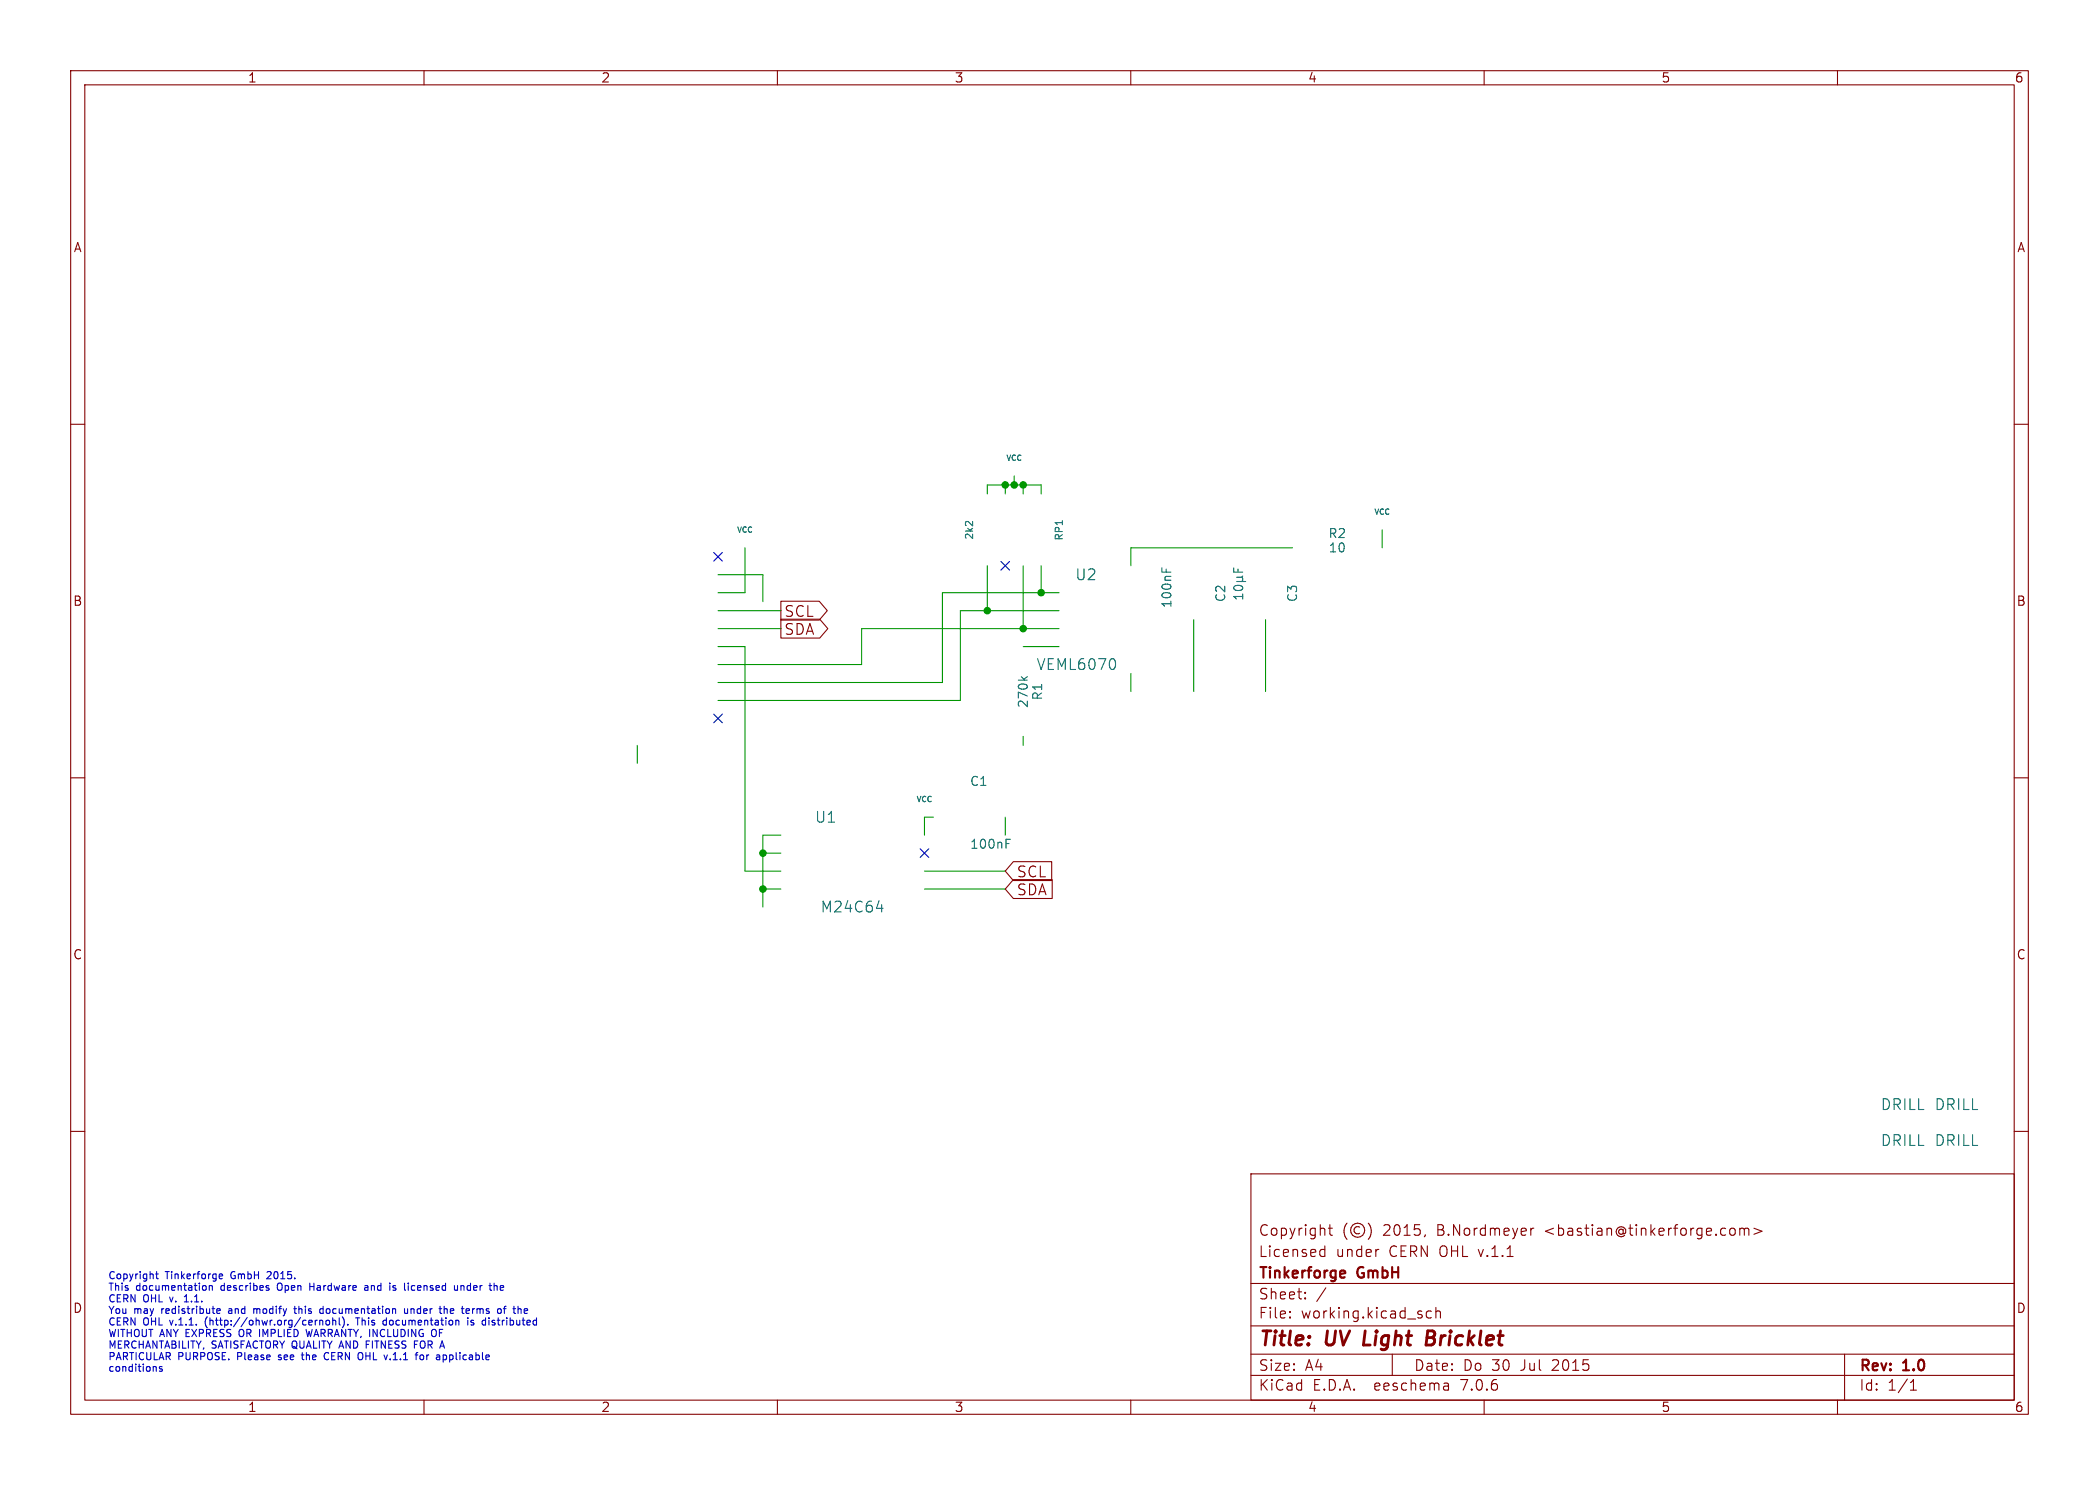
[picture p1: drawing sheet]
<svg xmlns="http://www.w3.org/2000/svg" width="297mm" height="210mm" viewBox="0 0 297 210" stroke-linecap="round" stroke-linejoin="round" font-family="sans-serif">
<g fill="none" stroke="#840000" stroke-width=".15">
<path d="M10 10h277v190h-277zM12 12h273v186h-273zM60 10v2M110 10v2M160 10v2M210 10v2M260 10v2M10 60h2M285 60h2M110.5 87.6h5.5l1.1 1.3-1.1 1.3h-5.5zM110.5 85h5.4l1.2 1.4-1.2 1.3h-5.4zM10 110h2"/>
<path d="M285 110h2M143.4 121.9h5.4v2.6h-5.4l-1.2-1.3zM143.4 124.4h5.5v2.7h-5.5l-1.2-1.4zM10 160h2M285 160h2M177 166h108v32h-108zM186.9 177.6l.1 .1 .5-.1M186.9 176.8l.1-.1 .5 .1M187.5 176.2v1.5M188 173.7h.5M188.2 173.2v1.3v.1l.3 .1M190.6 173a1.72 1.72 0 0 0 0 2.3"/>
<path d="M192.4 173.6a.52 .52 0 0 0-.8 .4 .52 .52 0 0 0 .8 .4M193.6 173a1.72 1.72 0 0 1 0 2.3M195 176.7h.1M201.7 174.6l-.2 .3M216.6 173.7v1M217 173.7l-.3 .1-.1 .2M245 173.7a.41 .41 0 0 1 .5 .3v.4a.41 .41 0 0 1-.5 .3M246.2 173.8a.37 .37 0 0 1 .6 .1M246.2 173.7v1M246.8 173.9l.2-.2 .4 .1 .1 .9M246.8 173.9v.8M248.2 173.7l1.1 .4-1.1 .5"/>
<path d="M60 198v2M110 198v2M160 198v2M177 194.5h108M177 191.5h108M177 187.5h108M177 181.5h108M182.5 186.3h.1l-.1 .1M182.5 186.3v.1M182.5 185.5v.1M182.5 185.5h.1l-.1 .1M184.7 183.6v.1"/>
<path d="M184.7 183.6h-.1l.1 .1M184.7 182.8v.1M184.7 182.8h-.1l.1 .1M187.6 182.1l-1.3 2M197 191.5v3M202.5 185.5l-.4-.1-.3 .3v.4l.2 .2 .1 .1 .4-.1M203.2 185.5a.37 .37 0 0 1 .6 .1v.8M203.2 184.9v1.5M204.9 195.7l.1 .9M205 196.5l-.2 .1M205 196h-.2M210 198v2"/>
<path d="M260 198v2M261 191.5v6.5M270.3 196.6h.9M270.3 195.5l.4-.4v1.5"/>
<circle cx="192.1" cy="174" r="1"/>
</g>
<path d="M201.9 189.2h.7M202.6 189.2l.2 .1M202.7 188.2h-.7l-.2 2h.7l.2-.1M202.8 189.1l-.2 .1" fill="none" stroke="#840000" stroke-width=".4"/>
<path d="M190.1 179.7l.2 .1v.2l-.7 .2M190.3 180.6l-.2 .1" fill="none" stroke="#840000" stroke-width=".3"/>
<g fill="none" stroke="#0000c2" stroke-width=".15">
<path d="M22.2 179.8v.9l.2 .1M37.8 179.9h.1M22 193.3l.1 .1v.5M22 180.2h.4M22.9 193.3h-.2l-.2 .1 .1 .1 .3 .1v.3h-.4M26.1 184.1h.6M26.3 183.2l-.2 .2M28.8 181.8h.3l.1 .2-.1 .4-.3 .1M29.1 186.7v.6M29.6 181.9l.2-.1h.2v.7M29.6 181.8v.7M30.7 185.4l.5-.1-.1-.2h-.3l-.1 .1v.5h.4"/>
<path d="M31 180.3l.2-.1h.2l.1 .1v.1l-.5 .1M31 180.7l.2 .1h.3M32.4 185.4v.3M33.9 188.1v.8M35.9 185.1v.6M36.2 185.1l-.3 .1M37.9 182.1l.2 .2-.2 .2M37.9 181.8h.1M38.3 180.3l-.6 .5h.7M39.3 181.6v.7M39.4 192.2l.1 .1M39.4 191.7v.2"/>
<path d="M41.6 185.1h.3M41.7 184.7v.9l.2 .1M42.6 191.6h.4M42.8 191.3v.8l.2 .2M43.3 188l.2 1 .2-.7 .2 .7M43.8 181.5v1M43.8 181.9h.6M45.2 185.6l.2 .1h.3M45.2 186.7v.7M45.2 186.8l.2-.1 .2 .1 .1 .6M45.7 185.1h-.3l-.2 .2M45.7 184.7v1"/>
<path d="M46.1 191.3a.5 .5 0 0 0-.2 .7 .5 .5 0 0 0 .5 .2M46.2 186.8l.2-.1 .2 .2v.3l-.2 .2-.2-.1-.1-.1zM47.1 186.8l.1-.1 .3 .1v.6M47.1 186.4v1M48 186.4v.8l.1 .2M48.5 186.3a1.19 1.19 0 0 1 0 1.4M49.2 187.3v.1M50.6 186.4v1M51.2 191.3a.72 .72 0 0 1 0 .9M51.6 181.8h.4l.1 .7M51.8 190.1h.4M52.1 182l-.4 .1-.1 .1 .1 .3 .4-.1"/>
<path d="M54.2 187.3l.2 .1 .3-.1M54.7 186.8l-.3-.1-.2 .1M54.7 186.4v1M55.6 182.4h.4M56 181.8h-.3l-.1 .1v.2l.4 .1M57.2 185.1l.1 .6h.2h.2M57.7 185.1v.6M57.8 181.5v.1M58.2 185.1v.6M58.3 181.8l-.1 .2 .1 .4M58.3 185.1l-.1 .1M58.6 190.1h.4"/>
<path d="M59.5 191.7l.3-.1 .1 .2v.3l-.1 .2-.3-.1-.1-.1zM61.6 188.1a.72 .72 0 0 1 0 .9M62.7 191.7l.3-.1 .2 .2-.1 .4h-.4M62.9 185.2l.1-.1h.2l.1 .6M62.9 184.7v1M64.3 181.8l.1 .6 .2 .1 .1-.1M64.7 181.8v.7M64.8 186.7l.1 .2v.5M65.2 181.8v.7M65.6 181.8h-.2l-.2 .1M66.2 186.4v.1M66.2 186.7v.7"/>
<path d="M66.3 185.1l.1 .2-.5 .1M66.4 185.7h-.1M66.6 187.3h.4M66.9 185.1v.6M66.9 185.2v.1M67 186.8l-.2-.1-.2 .2 .1 .1 .3 .1M69.2 186.4v.1M69.2 186.7v.7M70.1 181.8l.2 .1v.6M70.8 181.8v.6M71.2 185.1h.4M71.3 182l-.5 .1"/>
<path d="M71.6 184.7l-.2 .2v.8M74.2 185.7h.4M74.2 185.1h.3l.2 .2-.5 .1"/>
</g>
<g fill="none" stroke="#009600" stroke-width=".15">
<path d="M105.4 77.5v6.3h-3.8M139.7 69.9v-1.3h7.6v1.3M142.2 68.6v1.3M143.5 67.3v1.3M144.8 68.6v1.3M182.9 77.5h-22.9v2.5M195.6 74.9v2.6M101.6 88.9h8.9M101.6 81.3h6.3v3.8M101.6 86.4h8.9M101.6 91.4h3.8v31.8h5.1M139.7 80v6.4"/>
<path d="M144.8 80v8.9M144.8 91.4h5.1M147.3 80v3.8M149.9 88.9h-28v5.1h-20.3M149.9 86.4h-14v12.7h-34.3M149.9 83.8h-16.6v12.7h-31.7M160 95.3v2.5M168.9 87.6v10.2M179.1 87.6v10.2M90.2 105.4v2.6M110.5 118.1h-2.6v10.2M132.1 115.6h-1.3v2.5"/>
<path d="M142.2 115.6v2.5M144.8 104.1v1.3M107.9 125.7h2.6M107.9 120.7h2.6M130.8 125.7h11.4M130.8 123.2h11.4"/>
</g>
<path d="M101 78.1l1.2 1.2M102.2 78.1l-1.2 1.2M141.6 79.4l1.2 1.2M142.8 79.4l-1.2 1.2M101 101l1.2 1.2M102.2 101l-1.2 1.2M130.2 120l1.2 1.3M131.4 120l-1.2 1.3" fill="none" stroke="#000084" stroke-width=".15"/>
<g fill="none" stroke="#006464" stroke-width=".15">
<path d="M144.5 95.7l.5 .5M145.4 95.7l-.5 .4M157.7 93.3a1.28 1.28 0 0 1 0 1.2M164.4 80.3v.6M165 80.5v.4M174.6 80.3v.6h1.2M174.7 82.9a.69 .69 0 0 1 1.1 .3 .79 .79 0 0 1-1.2 0zM175 82.2h1.3M175 81.6h.7M175.2 80.5v.4M175.7 81.6l.1 .2v.3l-.1 .1M175.8 84v.7"/>
<path d="M175.8 84.4h-1.2l.3 .3M175.8 81.5l-.1 .1M142.4 119.3h.4M142.4 118.7h.6M124 128.5h1M124.8 128v1"/>
</g>
<g fill="#009600" stroke="#009600" stroke-width=".15">
<circle cx="139.7" cy="86.4" r=".46"/>
<circle cx="144.8" cy="88.9" r=".46"/>
<circle cx="142.2" cy="68.6" r=".46"/>
<circle cx="143.5" cy="68.6" r=".46"/>
<circle cx="107.9" cy="125.7" r=".46"/>
<circle cx="107.9" cy="120.7" r=".46"/>
<circle cx="147.3" cy="83.8" r=".46"/>
<circle cx="144.8" cy="68.6" r=".46"/>
</g>
<g font-size="2.8" fill="#840000">
<text x="178" y="190.9">Title:</text>
<text x="187.7" y="190.9">UV Light</text>
<text x="203.4" y="190.9">Bricklet</text>
</g>
<g font-size="2.1" fill="#006464">
<text x="152.1" y="82.3">U2</text>
<text x="146.6" y="95">VEML6070</text>
<text x="115.2" y="116.6">U1</text>
<text x="116" y="129.3">M24C64</text>
<text x="266" y="157.2">DRILL</text>
<text x="273.7" y="157.2">DRILL</text>
<text x="266" y="162.3">DRILL</text>
<text x="273.7" y="162.3">DRILL</text>
</g>
<g font-size="2.1" fill="#840000">
<text x="110.9" y="90">SDA</text>
<text x="110.9" y="87.5">SCL</text>
<text x="143.8" y="124.3">SCL</text>
<text x="143.8" y="126.8">SDA</text>
<text x="178" y="178">Licensed</text>
<text x="178" y="175">Copyright</text>
<text x="189" y="178">under</text>
<text x="195.7" y="175">2015,</text>
<text x="196.6" y="178">CERN OHL v.1.1</text>
<text x="203.5" y="175">B.Nordmeyer</text>
<text x="218.8" y="175">&lt;bastian@tinkerforge.com&gt;</text>
<text x="178" y="184">Sheet:</text>
<text x="178" y="181.2">Tinkerforge</text>
<text x="192.2" y="181.2">GmbH</text>
<text x="178" y="186.7">File:</text>
<text x="184.1" y="186.7">working.kicad_sch</text>
<text x="178" y="196.9">KiCad</text>
<text x="178" y="194.1">Size:</text>
<text x="184.7" y="194.1">A4</text>
<text x="185.7" y="196.9">E.D.A.</text>
<text x="194.6" y="196.9">eeschema</text>
<text x="200" y="194.1">Date:</text>
<text x="207" y="196.9">7.0.6</text>
<text x="207" y="194.1">Do</text>
<text x="211.2" y="194.1">30</text>
<text x="215.3" y="194.1">Jul</text>
<text x="219.9" y="194.1">2015</text>
<text x="263" y="194.3">Rev:</text>
<text x="263" y="196.9">Id:</text>
<text x="267.1" y="196.9">1/1</text>
<text x="269.4" y="194.3">1.0</text>
</g>
<g font-size="1.8" fill="#840000">
<text x="35" y="11.9">1</text>
<text x="85" y="11.9">2</text>
<text x="135" y="11.9">3</text>
<text x="185" y="11.9">4</text>
<text x="235" y="11.9">5</text>
<text x="285" y="11.9">6</text>
<text x="10.3" y="35.9">A</text>
<text x="285.3" y="35.9">A</text>
<text x="10.3" y="85.9">B</text>
<text x="285.3" y="85.9">B</text>
<text x="10.3" y="135.9">C</text>
<text x="285.3" y="135.9">C</text>
<text x="10.3" y="185.9">D</text>
<text x="285.3" y="185.9">D</text>
<text x="35" y="199.9">1</text>
<text x="85" y="199.9">2</text>
<text x="135" y="199.9">3</text>
<text x="185" y="199.9">4</text>
<text x="235" y="199.9">5</text>
<text x="285" y="199.9">6</text>
</g>
<g font-size="1.8" fill="#006464">
<text x="187.9" y="76.3">R2</text>
<text x="187.9" y="78.3">10</text>
<text x="166" y="86.1" transform="rotate(-90 166 86.1)">100nF</text>
<text x="173.6" y="85.2" transform="rotate(-90 173.6 85.2)">C2</text>
<text x="183.7" y="85.2" transform="rotate(-90 183.7 85.2)">C3</text>
<text x="145.6" y="100.2" transform="rotate(-90 145.6 100.2)">270k</text>
<text x="147.7" y="99.1" transform="rotate(-90 147.7 99.1)">R1</text>
<text x="137.2" y="111.4">C1</text>
<text x="137.2" y="120.2">100nF</text>
</g>
<g font-size="1.4" fill="#006464">
<text x="137.9" y="76.4" transform="rotate(-90 137.9 76.4)">2k2</text>
<text x="150.6" y="76.6" transform="rotate(-90 150.6 76.6)">RP1</text>
</g>
<g font-size="1.4" fill="#0000c2">
<text x="15.2" y="181">Copyright</text>
<text x="15.2" y="182.6">This</text>
<text x="15.2" y="184.2">CERN</text>
<text x="15.2" y="185.9">You</text>
<text x="19" y="185.9">may</text>
<text x="19.3" y="182.6">documentation</text>
<text x="20.3" y="184.2">OHL</text>
<text x="23.1" y="185.9">redistribute</text>
<text x="23.4" y="181">Tinkerforge</text>
<text x="24.3" y="184.2">v.</text>
<text x="26.5" y="184.2">1.1.</text>
<text x="31.5" y="182.6">describes</text>
<text x="32.8" y="185.9">and</text>
<text x="32.9" y="181">GmbH</text>
<text x="36.6" y="185.9">modify</text>
<text x="38.3" y="181">2015.</text>
<text x="39.7" y="182.6">Open</text>
<text x="42.6" y="185.9">this</text>
<text x="44.5" y="182.6">Hardware</text>
<text x="46.5" y="185.9">documentation</text>
<text x="52.6" y="182.6">and</text>
<text x="56.3" y="182.6">is</text>
<text x="58.7" y="182.6">licensed</text>
<text x="58.7" y="185.9">under</text>
<text x="64" y="185.9">the</text>
<text x="66" y="182.6">under</text>
<text x="67.4" y="185.9">terms</text>
<text x="71.3" y="182.6">the</text>
<text x="72.6" y="185.9">of</text>
<text x="15.2" y="187.5">CERN</text>
<text x="15.2" y="189.2">WITHOUT ANY EXPRESS</text>
<text x="15.2" y="190.8">MERCHANTABILITY,</text>
<text x="20.3" y="187.5">OHL</text>
<text x="24.3" y="187.5">v.1.1.</text>
<text x="29.5" y="187.5">(http://ohwr.org/cernohl).</text>
<text x="30" y="190.8">SATISFACTORY QUALITY AND</text>
<text x="34.3" y="189.2">OR IMPLIED</text>
<text x="44.3" y="189.2">WARRANTY, INCLUDING</text>
<text x="51.1" y="187.5">This</text>
<text x="52.5" y="190.8">FITNESS</text>
<text x="55.2" y="187.5">documentation</text>
<text x="59.6" y="190.8">FOR</text>
<text x="62.5" y="189.2">OF</text>
<text x="67.4" y="187.5">is</text>
<text x="69.7" y="187.5">distributed</text>
<text x="15.2" y="192.4">PARTICULAR</text>
<text x="15.2" y="194.1">conditions</text>
<text x="25.2" y="192.4">PURPOSE.</text>
<text x="33.8" y="192.4">Please</text>
<text x="39.9" y="192.4">see</text>
<text x="43.4" y="192.4">the</text>
<text x="46.8" y="192.4">CERN</text>
<text x="51.9" y="192.4">OHL</text>
<text x="55.9" y="192.4">v.1.1</text>
<text x="60.6" y="192.4">for</text>
<text x="63.7" y="192.4">applicable</text>
</g>
<g font-size="1.1" fill="#006464">
<text x="142.3" y="65.4">VCC</text>
<text x="104.2" y="75.5">VCC</text>
<text x="194.3" y="73">VCC</text>
<text x="129.6" y="113.6">VCC</text>
</g>
</svg>
